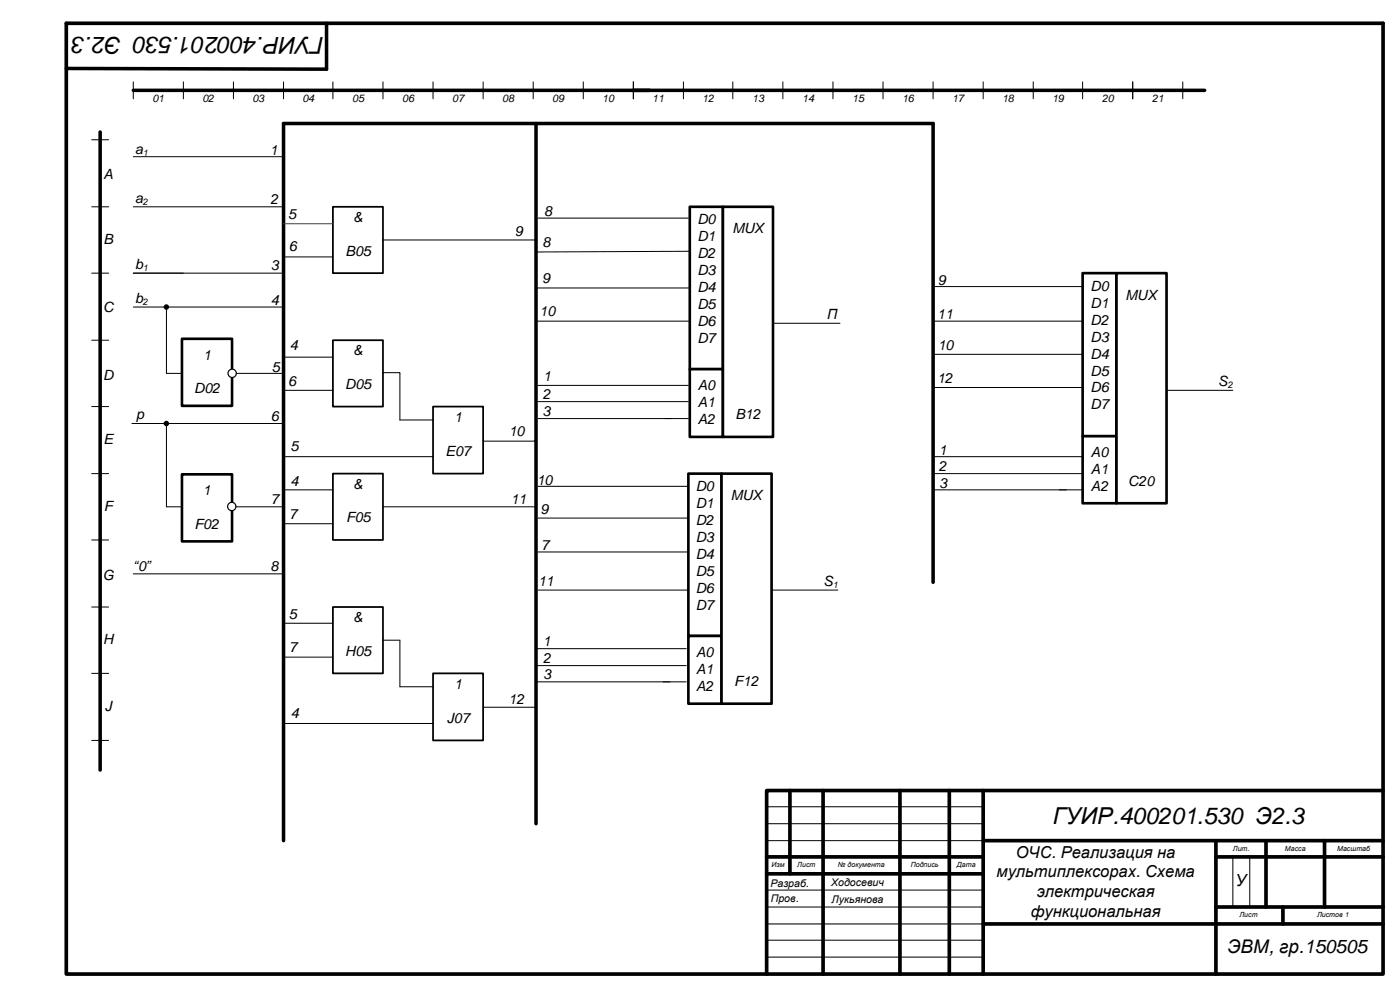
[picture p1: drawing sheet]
<svg xmlns="http://www.w3.org/2000/svg" width="420mm" height="297mm" viewBox="0 0 420 297" stroke-linecap="round" stroke-linejoin="round" font-family="sans-serif">
<path d="M19.9 7h395.2M30.1 39.6v191.3M40 27.1h321.5" fill="none" stroke="#000" stroke-width="1.1"/>
<g fill="none" stroke="#000" stroke-width=".3">
<path d="M40 24.6v5M55 24.6v5M70.1 24.6v5M85.1 24.6v5M99.9 24.6v5M114.9 24.6v5M130 24.6v5M145 24.6v5M160 24.6v5M175 24.6v5M190.1 24.6v5M205.1 24.6v5"/>
<path d="M219.9 24.6v5M234.9 24.6v5M250 24.6v5M265 24.6v5M280 24.6v5M295.1 24.6v5M310.1 24.6v5M324.9 24.6v5M339.9 24.6v5M27.5 41.9h5.1M27.5 62h5.1M27.5 81.9h5.1"/>
<path d="M27.5 102h5.1M27.5 121.9h5.1M27.5 142h5.1M27.5 161.9h5.1M27.5 182h5.1M27.5 201.9h5.1M27.5 222h5.1"/>
</g>
<path d="M54.6 101.6h15v20.1h-15z" fill-rule="evenodd" fill="#fff"/>
<path d="M54.6 101.6h15v20.1h-15z" fill="none" stroke="#000" stroke-width=".79"/>
<path d="M40 62h45.1M40 81.9h44.7" fill="none" stroke="#000" stroke-width=".3"/>
<circle cx="69.7" cy="112" r="1.25" fill="#fff"/>
<circle cx="69.7" cy="112" r="1.25" fill="none" stroke="#000" stroke-width=".35"/>
<path d="M54.6 142.2h15v20.1h-15z" fill-rule="evenodd" fill="#fff"/>
<path d="M54.6 142.2h15v20.1h-15z" fill="none" stroke="#000" stroke-width=".79"/>
<path d="M39.6 127h45.5" fill="none" stroke="#000" stroke-width=".3"/>
<circle cx="69.6" cy="151.9" r="1.25" fill="#fff"/>
<circle cx="69.6" cy="151.9" r="1.25" fill="none" stroke="#000" stroke-width=".35"/>
<g fill="none" stroke="#000" stroke-width="1.1">
<path d="M19.9 7v285.1h395.2v-285.1M98 7v13.7l-78.1-.2M85.1 37v215.1M237.1 237.1v24.9M247 237.1v55M270.1 237.1v55M284.9 237.1v55M295.1 237.1v55M415.1 237.1h-185v55M230.1 257h65M295.1 252.1h120M364.9 252.1v40"/>
<path d="M364.9 257h50.2M379.9 252.1v19.9M397.5 252.1v19.9M230.1 262h65M295.1 277.1h120M364.9 272h50.2M385 272v5.1"/>
</g>
<path d="M230.1 241.9h65M230.1 247h65M230.1 252.1h65M370 256.5v15.5M375.1 256.5v15.5M230.1 266.9h65M230.1 272h65M230.1 277.1h65M230.1 281.9h65M230.1 287h65" fill="none" stroke="#000" stroke-width=".3"/>
<path d="M324.9 81.9h10.2v48.9h-10.2z" fill-rule="evenodd" fill="#fff"/>
<path d="M324.9 81.9h10.2v48.9h-10.2z" fill="none" stroke="#000" stroke-width=".79"/>
<path d="M324.9 130.8h10.2v20.1h-10.2z" fill-rule="evenodd" fill="#fff"/>
<path d="M324.9 130.8h10.2v20.1h-10.2z" fill="none" stroke="#000" stroke-width=".79"/>
<path d="M335.1 81.9h15v69h-15z" fill-rule="evenodd" fill="#fff"/>
<path d="M335.1 81.9h15v69h-15z" fill="none" stroke="#000" stroke-width=".79"/>
<path d="M339.9 24.6v5M355 24.6v5M40 47h45.1M40 92.1h44.9M50 92.1v19.9h4.6M70.9 112h14.2M350.1 117.1h19.9M50 127v25h4.4M70.7 152h14.4M40 172.1h45.1" fill="none" stroke="#000" stroke-width=".3"/>
<g fill="#000">
<circle cx="49.9" cy="92.1" r=".64"/>
<circle cx="49.9" cy="127" r=".64"/>
</g>
<g fill="none" stroke="#000" stroke-width=".35">
<circle cx="49.9" cy="92.1" r=".64"/>
<circle cx="49.9" cy="127" r=".64"/>
</g>
<path d="M85.1 37h194.9v137.6" fill="none" stroke="#000" stroke-width="1.1"/>
<path d="M99.9 62h15v19.9h-15z" fill-rule="evenodd" fill="#fff"/>
<path d="M99.9 62h15v19.9h-15z" fill="none" stroke="#000" stroke-width=".53"/>
<path d="M99.9 102h15v19.9h-15z" fill-rule="evenodd" fill="#fff"/>
<path d="M99.9 102h15v19.9h-15z" fill="none" stroke="#000" stroke-width=".53"/>
<path d="M99.9 142h15v19.9h-15z" fill-rule="evenodd" fill="#fff"/>
<path d="M99.9 142h15v19.9h-15z" fill="none" stroke="#000" stroke-width=".53"/>
<path d="M99.9 182h15v19.9h-15z" fill-rule="evenodd" fill="#fff"/>
<path d="M99.9 182h15v19.9h-15z" fill="none" stroke="#000" stroke-width=".53"/>
<path d="M130 121.9h15v20.1h-15z" fill-rule="evenodd" fill="#fff"/>
<path d="M130 121.9h15v20.1h-15z" fill="none" stroke="#000" stroke-width=".53"/>
<path d="M130 201.9h15v20.1h-15z" fill-rule="evenodd" fill="#fff"/>
<path d="M130 201.9h15v20.1h-15z" fill="none" stroke="#000" stroke-width=".53"/>
<path d="M160.9 37v210" fill="none" stroke="#000" stroke-width="1.1"/>
<path d="M85.1 67.1h14.8" fill="none" stroke="#404040" stroke-width=".3"/>
<g fill="none" stroke="#000" stroke-width=".3">
<path d="M85.1 77h14.8M114.9 72h46M85.1 107.1h14.8M85.1 117.1h14.8M120 112v13.9h10M85.1 136.9h44.9M145 132.1v.2h15.4v-.2h.5M85.1 146.9h14.8M85.1 157.1h14.8M114.9 152h46M85.1 186.9h14.8M85.1 197.1h14.8"/>
<path d="M120 192v14h10M85.1 217h44.9M145 212.1h15.9"/>
</g>
<path d="M207 62h10v48.7h-10z" fill-rule="evenodd" fill="#fff"/>
<path d="M207 62h10v48.7h-10z" fill="none" stroke="#000" stroke-width=".79"/>
<path d="M207 110.7h10v20.3h-10z" fill-rule="evenodd" fill="#fff"/>
<path d="M207 110.7h10v20.3h-10z" fill="none" stroke="#000" stroke-width=".79"/>
<path d="M217 62h15v69h-15z" fill-rule="evenodd" fill="#fff"/>
<path d="M217 62h15v69h-15z" fill="none" stroke="#000" stroke-width=".79"/>
<path d="M232 96.9h20.1" fill="none" stroke="#000" stroke-width=".3"/>
<path d="M206.6 142h9.9v48.7h-9.9z" fill-rule="evenodd" fill="#fff"/>
<path d="M206.6 142h9.9v48.7h-9.9z" fill="none" stroke="#000" stroke-width=".79"/>
<path d="M206.6 190.7h9.9v20.3h-9.9z" fill-rule="evenodd" fill="#fff"/>
<path d="M206.6 190.7h9.9v20.3h-9.9z" fill="none" stroke="#000" stroke-width=".79"/>
<path d="M216.5 142h15.1v69h-15.1z" fill-rule="evenodd" fill="#fff"/>
<path d="M216.5 142h15.1v69h-15.1z" fill="none" stroke="#000" stroke-width=".79"/>
<g fill="none" stroke="#000" stroke-width=".3">
<path d="M161.5 65.4h45.1M207 75.4l-46.1 .2M161.3 96.3h45.7v.2M161.3 86.4h45.5M280 85.9h44.9M280 96.3h44.9M114.9 111.8h5.1v.2M161.5 115.6h45.1M280 106.3h44.9M280 116.2h44.9M161.5 120.4h45.1M161.5 125.5h45.1"/>
<path d="M280 136.9h44.9M161.5 145.8h45.1M161.5 155.4h45.1M280 142h44.9M280 146.9h44.9M161.5 177h45.1M161.5 165.5h45.1M231.6 177h19.9M114.9 192h5.1M161.1 194.5h44.9M161.1 199.6h44.9M161.1 204.5h44.9"/>
</g>
<g font-size="7">
<text x="97.2" y="11" transform="rotate(-180 97.2 11)">ГУИР.400201.530 Э2.3</text>
<text x="316" y="247">ГУИР.400201.530 Э2.3</text>
</g>
<text font-size="5.6" x="368.4" y="285.7">ЭВМ, гр.150505</text>
<text font-size="5" x="370.8" y="265.6">У</text>
<g font-size="4.9">
<text x="304.9" y="257.2">ОЧС. Реализация на</text>
<text x="299.1" y="263.1">мультиплексорах. Схема</text>
<text x="311.1" y="269.1">электрическая</text>
<text x="309.4" y="275">функциональная</text>
</g>
<g font-size="4.2">
<text x="40.6" y="46.1">a</text>
<text x="81" y="46.5">1</text>
<text x="31.1" y="53.6">A</text>
<text x="40.6" y="60.8">a</text>
<text x="81.2" y="61.3">2</text>
<text x="86.5" y="65.7">5</text>
<text x="163.4" y="64.9">8</text>
<text x="106.1" y="66.5">&amp;</text>
<text x="154.5" y="70.8">9</text>
<text x="209.3" y="67.2">D0</text>
<text x="219.8" y="69.8">MUX</text>
<text x="31.1" y="73.3">B</text>
<text x="86.7" y="75.2">6</text>
<text x="103.7" y="76.7">B05</text>
<text x="162.8" y="74.1">8</text>
<text x="209.3" y="72.3">D1</text>
<text x="209.3" y="77.4">D2</text>
<text x="40.6" y="80.8">b</text>
<text x="81.3" y="80.9">3</text>
<text x="209.3" y="82.5">D3</text>
<text x="162.8" y="84.8">9</text>
<text x="209.3" y="87.5">D4</text>
<text x="281.5" y="85.4">9</text>
<text x="327.3" y="87.2">D0</text>
<text x="337.8" y="89.8">MUX</text>
<text x="31" y="93.6">C</text>
<text x="40.6" y="90.8">b</text>
<text x="81.3" y="91.4">4</text>
<text x="161.9" y="94.9">10</text>
<text x="209.3" y="92.6">D5</text>
<text x="248.3" y="95.8">П</text>
<text x="281.3" y="95.8">11</text>
<text x="327.3" y="92.3">D1</text>
<text x="209.3" y="97.7">D6</text>
<text x="327.3" y="97.4">D2</text>
<text x="61" y="107.8">1</text>
<text x="87" y="105.1">4</text>
<text x="106.1" y="106.5">&amp;</text>
<text x="209.3" y="102.8">D7</text>
<text x="281.4" y="105">10</text>
<text x="327.3" y="102.5">D3</text>
<text x="327.3" y="107.5">D4</text>
<text x="81.6" y="111.5">5</text>
<text x="327.3" y="112.6">D5</text>
<text x="31" y="114.1">D</text>
<text x="58.3" y="118">D02</text>
<text x="86.5" y="115.7">6</text>
<text x="103.6" y="116.7">D05</text>
<text x="162.9" y="119.6">2</text>
<text x="163" y="114.4">1</text>
<text x="209.4" y="117.1">A0</text>
<text x="281.2" y="115">12</text>
<text x="327.3" y="117.7">D6</text>
<text x="365.6" y="115.8">S</text>
<text x="40.8" y="125.5">p</text>
<text x="162.8" y="124.7">3</text>
<text x="209.4" y="122.2">A1</text>
<text x="220.7" y="125.7">B12</text>
<text x="327.3" y="122.8">D7</text>
<text x="81.3" y="126.3">6</text>
<text x="136.3" y="126.5">1</text>
<text x="152.7" y="130.9">10</text>
<text x="209.4" y="127.2">A2</text>
<text x="31.1" y="133.3">E</text>
<text x="87.2" y="135.2">5</text>
<text x="133.7" y="136.7">E07</text>
<text x="281.7" y="136.4">1</text>
<text x="327.4" y="137.1">A0</text>
<text x="281.7" y="141.3">2</text>
<text x="327.4" y="142.2">A1</text>
<text x="60.9" y="148.4">1</text>
<text x="87.2" y="145.7">4</text>
<text x="106.1" y="146.5">&amp;</text>
<text x="161.1" y="145.6">10</text>
<text x="208.8" y="147.2">D0</text>
<text x="219.3" y="149.8">MUX</text>
<text x="281.9" y="146.5">3</text>
<text x="327.4" y="147.2">A2</text>
<text x="338.6" y="145.7">C20</text>
<text x="31.2" y="153.3">F</text>
<text x="81.3" y="151.2">7</text>
<text x="86.8" y="155.6">7</text>
<text x="153.3" y="151.3">11</text>
<text x="162.2" y="154.3">9</text>
<text x="208.8" y="152.3">D1</text>
<text x="58.4" y="158.6">F02</text>
<text x="103.9" y="156.7">F05</text>
<text x="208.8" y="157.4">D2</text>
<text x="162.4" y="164.8">7</text>
<text x="208.8" y="162.5">D3</text>
<text x="208.8" y="167.5">D4</text>
<text x="30.9" y="173.9">G</text>
<text x="40.1" y="171.2">“0”</text>
<text x="81.2" y="171.2">8</text>
<text x="208.8" y="172.6">D5</text>
<text x="161.5" y="175.7">11</text>
<text x="208.8" y="177.7">D6</text>
<text x="247.1" y="175.8">S</text>
<text x="86.7" y="185.6">5</text>
<text x="208.8" y="182.8">D7</text>
<text x="106.1" y="186.5">&amp;</text>
<text x="31" y="193.3">H</text>
<text x="86.8" y="195.6">7</text>
<text x="103.6" y="196.7">H05</text>
<text x="162.9" y="193.8">1</text>
<text x="208.9" y="197.1">A0</text>
<text x="163" y="198.9">2</text>
<text x="163" y="203.8">3</text>
<text x="208.9" y="202.2">A1</text>
<text x="136.3" y="206.5">1</text>
<text x="208.9" y="207.2">A2</text>
<text x="220.4" y="205.7">F12</text>
<text x="31.4" y="213.3">J</text>
<text x="87.3" y="215.2">4</text>
<text x="152.6" y="211.2">12</text>
<text x="134.1" y="216.7">J07</text>
</g>
<g font-size="3.2">
<text x="45.7" y="30.5">01</text>
<text x="60.7" y="30.5">02</text>
<text x="75.7" y="30.5">03</text>
<text x="90.7" y="30.5">04</text>
<text x="105.7" y="30.5">05</text>
<text x="120.7" y="30.5">06</text>
<text x="135.7" y="30.5">07</text>
<text x="150.7" y="30.5">08</text>
<text x="165.7" y="30.5">09</text>
<text x="180.7" y="30.5">10</text>
<text x="195.7" y="30.5">11</text>
<text x="210.7" y="30.5">12</text>
<text x="225.7" y="30.5">13</text>
<text x="240.7" y="30.5">14</text>
<text x="255.7" y="30.5">15</text>
<text x="270.7" y="30.5">16</text>
<text x="285.7" y="30.5">17</text>
<text x="300.7" y="30.5">18</text>
<text x="315.7" y="30.5">19</text>
<text x="330.7" y="30.5">20</text>
<text x="345.7" y="30.5">21</text>
<text x="231.2" y="266">Разраб.</text>
<text x="249.4" y="265.8">Ходосевич</text>
<text x="231.3" y="270.5">Пров.</text>
<text x="249.6" y="270.8">Лукьянова</text>
</g>
<g font-size="2.8">
<text x="42.9" y="46.7">1</text>
<text x="42.9" y="61.4">2</text>
<text x="42.9" y="81.4">1</text>
<text x="42.9" y="91.4">2</text>
<text x="368.4" y="116.4">2</text>
<text x="249.9" y="176.4">1</text>
</g>
<g font-size="2.1">
<text x="370" y="255.1">Лит.</text>
<text x="385.6" y="255.1">Масса</text>
<text x="401.3" y="255.1">Масштаб</text>
<text x="231.5" y="260.1">Изм</text>
<text x="239.3" y="260.1">Лист</text>
<text x="251.5" y="260.1">№ документа</text>
<text x="273.3" y="260.1">Подпись</text>
<text x="287.2" y="260.1">Дата</text>
<text x="372" y="275.1">Лист</text>
<text x="395.3" y="275.1">Листов 1</text>
</g>
</svg>
